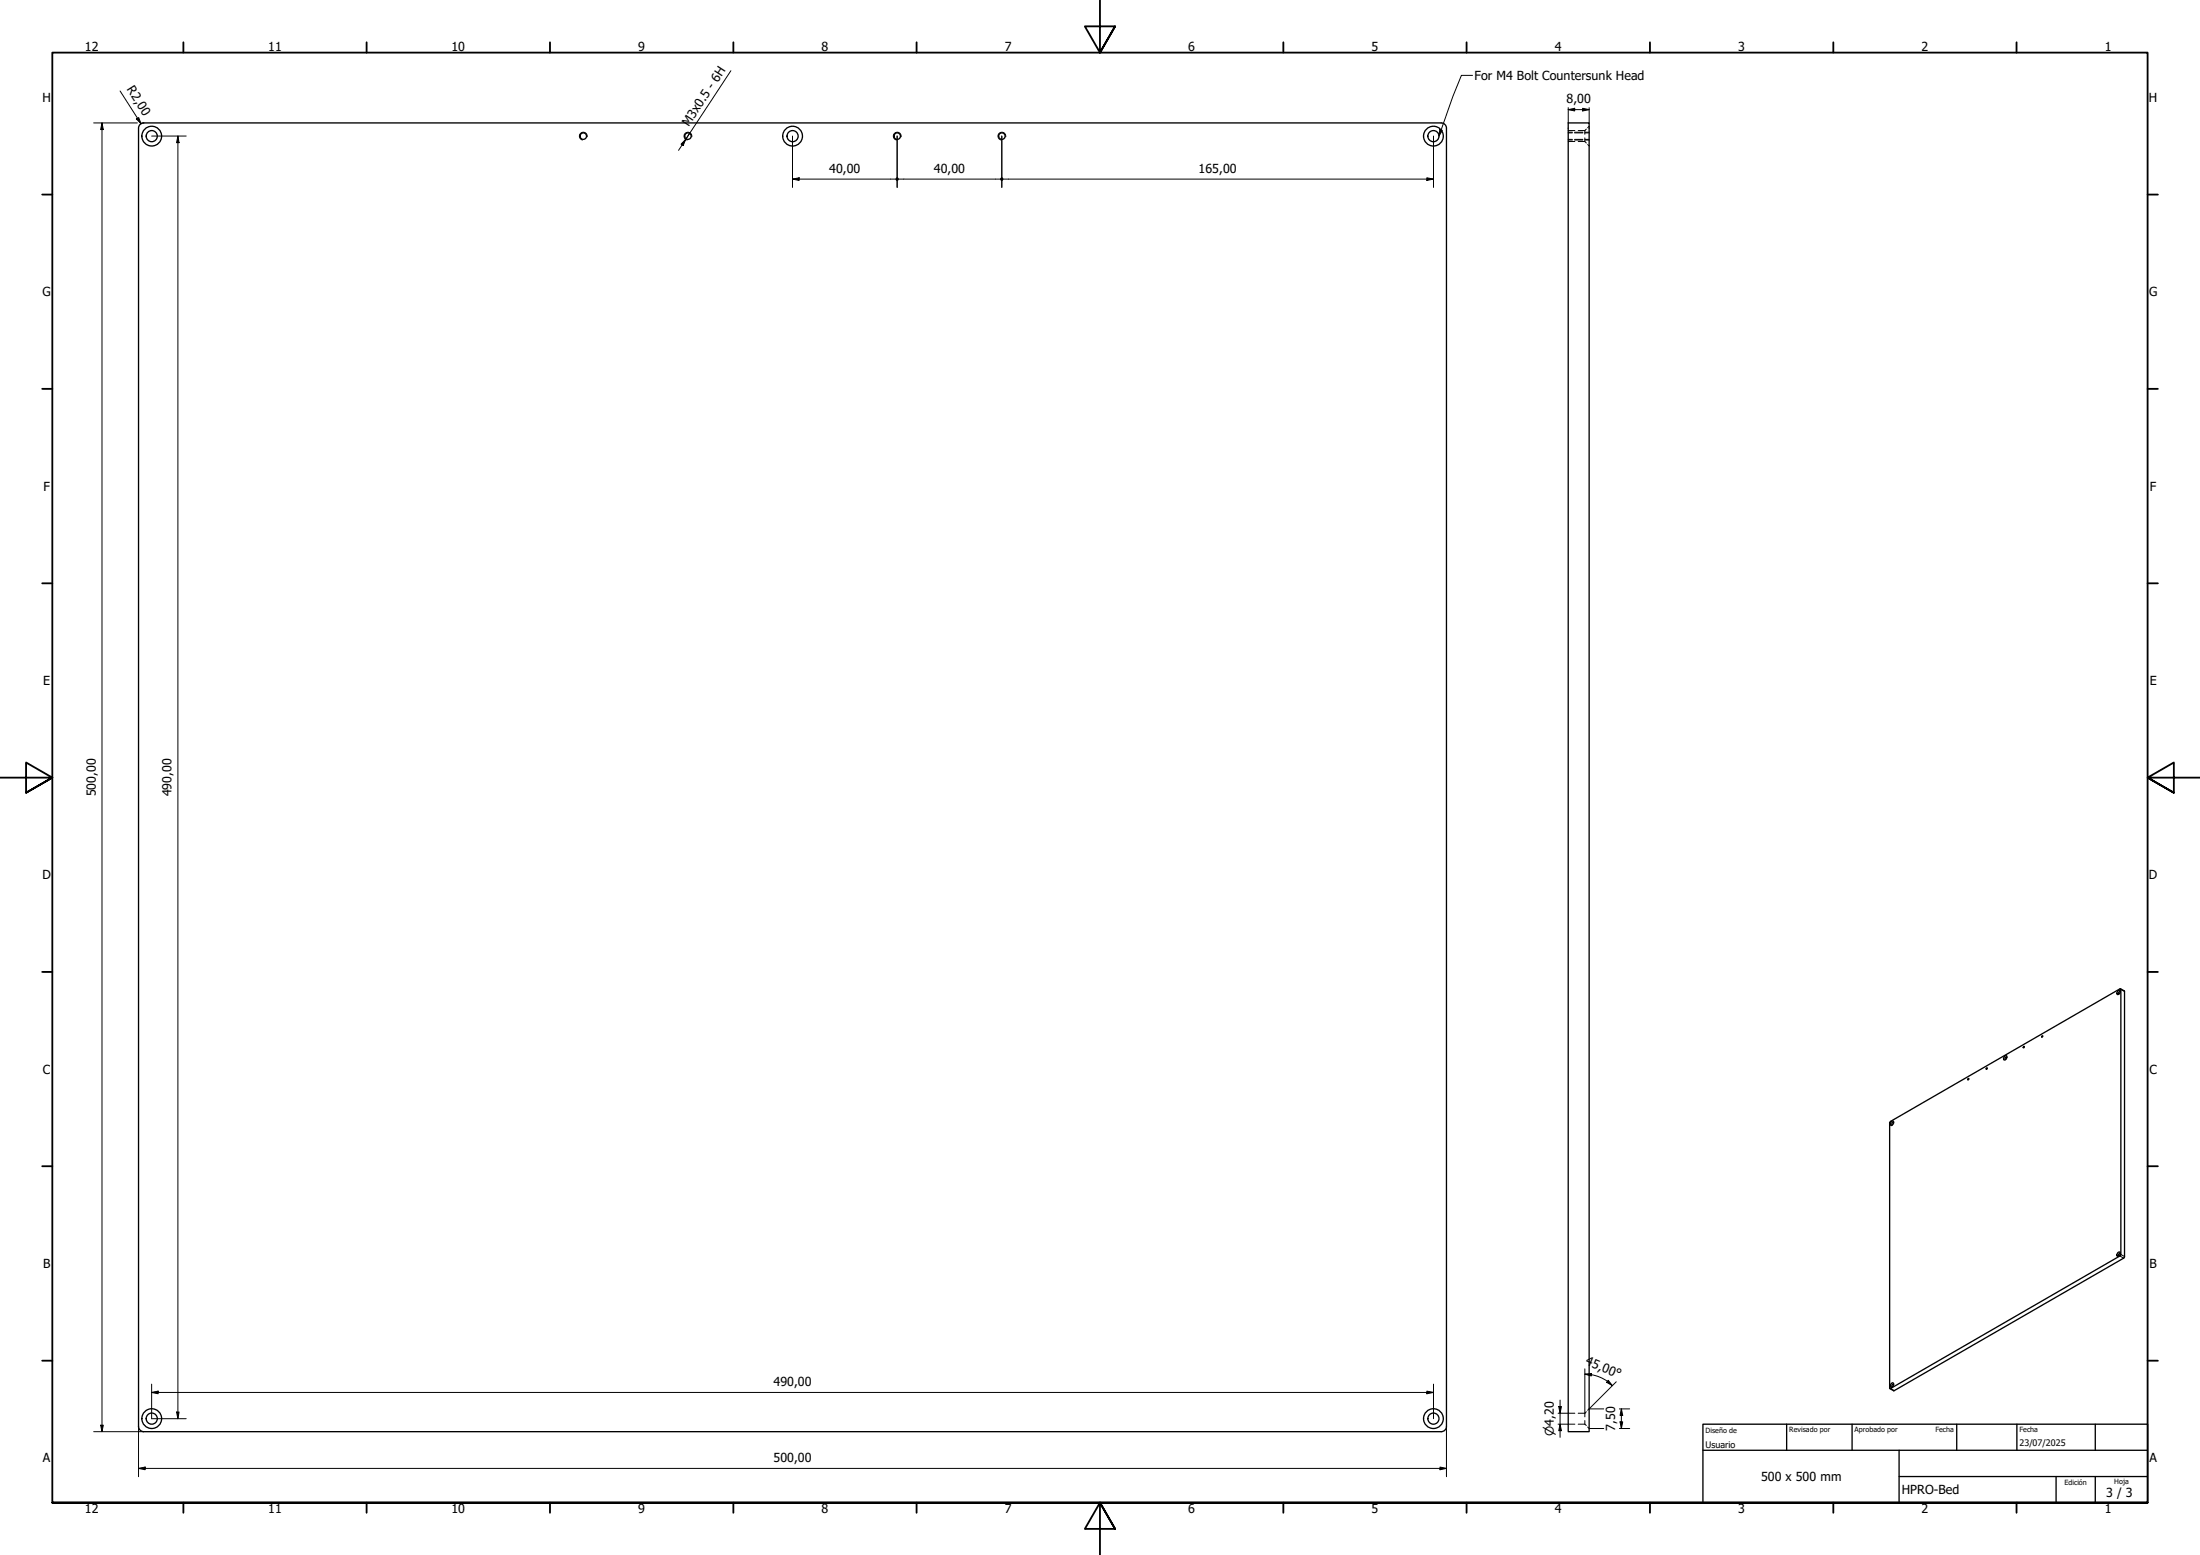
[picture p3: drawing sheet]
<svg xmlns="http://www.w3.org/2000/svg" width="841mm" height="594mm" viewBox="0 0 841 594" stroke-linecap="round" stroke-linejoin="round" font-family="sans-serif">
<!-- layer: Visible (ISO) -->
<g fill="none" stroke="#000" stroke-width=".51">
<path d="M53 49v496M53 49l.5-1.5 1.5-.5h496l1.4 .5 .6 1.5M553 49v496M599.5 47h8v500h-8zM809.7 378.5l.2-.1a.6 .6 0 0 1 .8 .3 .6 .6 0 0 1-.4 .8l-.6 .5a.78 .78 0 0 1-.5-.8 .78 .78 0 0 1 .5-.7zM810.5 378.9a.47 .47 0 0 0-.6 .3 .47 .47 0 0 0 .2 .6M810.6 377.8l1.6 .9-.1 101.7-87.9 50.9-1.7-.8M780.6 395.8h.3l-.2 .4-.2-.1zM752.3 412.1h.4l-.4 .5zM759.4 408h.3l-.2 .5-.2-.2zM766.2 403.7a.57 .57 0 0 1 .9-.4 .57 .57 0 0 1 0 1l-.5 .6h-.5l-.2-.6zM767.2 404a.47 .47 0 0 0-.6 .1 .47 .47 0 0 0 .2 .7"/>
<path d="M722.6 428.5l87.8-50.7 .4 .1v101.5l-.4 .4-87.9 50.7-.1-101.6zM723.1 428.5l.4-.2a.84 .84 0 0 1 .2 1.1 .84 .84 0 0 1-1.1 .3zM723.9 429a.47 .47 0 0 0-.6 .2 .47 .47 0 0 0 .2 .6M809.7 478.5l.2-.1a.6 .6 0 0 1 .7 .4 .6 .6 0 0 1-.3 .7l-.2 .3a.53 .53 0 0 1-.8 0 .53 .53 0 0 1 .1-.8zM810.5 479v-.1a.5 .5 0 0 0-.6 .3 .5 .5 0 0 0 .2 .6M723.1 528.5l.4-.2a.84 .84 0 0 1 .2 1.1 .84 .84 0 0 1-1.1 .4zM723.9 529a.47 .47 0 0 0-.6 .2 .47 .47 0 0 0 .2 .6M53 545l.5 1.4 1.5 .6h496l1.4-.6 .6-1.4"/>
<circle cx="58" cy="52" r="2.13"/>
<circle cx="58" cy="52" r="3.8"/>
<circle cx="223" cy="52" r="1.24"/>
<circle cx="263" cy="52" r="1.24"/>
<circle cx="303" cy="52" r="2.13"/>
<circle cx="303" cy="52" r="3.8"/>
<circle cx="343" cy="52" r="1.24"/>
<circle cx="383" cy="52" r="1.24"/>
<circle cx="548" cy="52" r="2.13"/>
<circle cx="548" cy="52" r="3.8"/>
<circle cx="773.6" cy="400" r=".24"/>
<circle cx="58" cy="542" r="2.13"/>
<circle cx="58" cy="542" r="3.8"/>
<circle cx="548" cy="542" r="2.13"/>
<circle cx="548" cy="542" r="3.8"/>
</g>
<!-- layer: Visible fina (ISO) -->
<path d="M224.4 52.3a1.49 1.49 0 0 0-1.2-1.8 1.49 1.49 0 0 0-1.7 1.3 1.49 1.49 0 0 0 1.2 1.7M264.5 52.3a1.49 1.49 0 0 0-1.3-1.8 1.49 1.49 0 0 0-1.7 1.3 1.49 1.49 0 0 0 1.2 1.7M344.5 52.3a1.49 1.49 0 0 0-1.2-1.8 1.49 1.49 0 0 0-1.8 1.3 1.49 1.49 0 0 0 1.2 1.7M384.5 52.3a1.49 1.49 0 0 0-1.2-1.8 1.49 1.49 0 0 0-1.8 1.3 1.49 1.49 0 0 0 1.2 1.7M810.8 378l1.4 .8M810.4 479.8l1.4 .9M810.8 479.3l1.4 .7M722.8 530.5l1.4 .8" fill="none" stroke="#000" stroke-width=".38"/>
<!-- layer: Oculto (ISO) -->
<g fill="none" stroke="#000" stroke-width=".38">
<path d="M599.5 49.9h2.5M599.5 54.1h2.5M599.5 50.8h1.6M599.5 53.2h1.6M599.5 50.5h1.6M599.5 53.5h1.6M601.9 50.8h3.2M601.9 53.2h3.2M601.9 50.5h3.2M601.9 53.5h3.2M603.3 49.9h2.6M603.3 54.1h2.6"/>
<path d="M605.9 49.9v1.4M605.9 52.7v1.4M605.9 54.1l.5 .5M605.9 50.8h1.6M605.9 53.2h1.6M605.9 50.5h1.6M605.9 53.5h1.6M606.4 49.3l-.5 .6M606.9 55.2l.6 .5M607.5 48.2l-.6 .6M599.5 539.9h2.5M603.3 539.9h2.6"/>
<path d="M605.9 539.9v1.4M606.4 539.3l-.5 .6M607.5 538.3l-.6 .5M599.5 544.1h2.5M603.3 544.1h2.6M605.9 542.7v1.4M605.9 544.1l.5 .5M606.9 545.2l.6 .6"/>
</g>
<!-- layer: Borde (ISO) -->
<g fill="none" stroke="#000" stroke-width=".7">
<path d="M70.1 16.2v3.9M140.1 16.2v3.9M210.2 16.2v3.9M280.4 16.2v3.9M350.4 16.2v3.9M420.5 .1v20l-5.8-10h11.6l-5.8 10 5.8-10M490.6 16.2v3.9M560.6 16.2v3.9M630.7 16.2v3.9M700.8 16.2v3.9M770.9 16.2v3.9M16.1 74.3h3.9"/>
<path d="M821 74.3h3.9M16.1 148.6h3.9M821 148.6h3.9M16.1 222.9h3.9M821 222.9h3.9M0 297.1h20l-10-5.8v11.6l10-5.8-10 5.8M841 297.1h-20l10-5.8v11.6l-10-5.8 10 5.8M16.1 371.3h3.9M821 371.3h3.9M16.1 445.6h3.9M821 445.6h3.9M16.1 519.8h3.9"/>
<path d="M821 519.8h3.9M20 574.1v-554h801v554h-801h801M70.1 574.1v3.8M140.1 574.1v3.8M210.2 574.1v3.8M280.4 574.1v3.8M350.4 574.1v3.8M490.6 574.1v3.8M560.6 574.1v3.8M630.7 574.1v3.8M700.8 574.1v3.8M770.9 574.1v3.8"/>
<path d="M426.3 584.1l-5.8-10 5.8 10h-11.6l5.8-10v20"/>
</g>
<path d="M651 544.1h170v30h-170zM651 554.1h170M683 544.1v10M708 544.1v10M726 554.1v20M748 544.1v10M771 544.1v10M801 544.1v10M726 564.1h95M786 564.1v10M801 564.1v10" fill="none" stroke="#000" stroke-width=".51"/>
<path d="M279.4 27l-17.3 26.2M562.9 28.8h-4.2l-3.3 8.1-5.3 15.1M262.1 53.2l-.9 2.4-.9-.5zM262.1 53.2l-2.7 4.2M263.8 50.7l-1.7 2.5M550.4 49.4l1 .4-1.3 2.2z" fill="none" stroke="#000" stroke-width=".38"/>
<g fill="#000">
<path d="M262.1 53.2l-.9 2.4-.9-.5z" fill-rule="evenodd"/>
<path d="M550.4 49.4l1 .4-1.3 2.2z" fill-rule="evenodd"/>
</g>
<!-- layer: Cota (ISO) -->
<g fill="none" stroke="#000" stroke-width=".38">
<path d="M45.9 34.8l8 12.5M35.8 47h16.7M39 47l.5 2.5h-1zM39 47v500M52.1 45.4l.9-.5 .9 2.4zM54.2 47h.8M58 52h13.2M68 52l.5 2.5h-1zM68 52v490M303 52v19.6M343 52v19.6M383 52v19.6"/>
<path d="M548 52v19.6M599.5 41.9l2.5-.5v1zM599.5 41.9h8M599.5 41.1v5.9M605 41.4l2.5 .5-2.5 .5zM607.5 41.1v5.9M303 68.4l2.5-.5v1zM303 68.4h39.3M343.6 68.4h38.7M383.6 68.4h164.4M545.5 67.9l2.5 .5-2.5 .5zM58 532l2.5-.5v1z"/>
<path d="M58 528.8v13.2h13.2M58 532h490M67.5 539.5h1l-.5 2.5zM545.5 531.5l2.5 .5-2.5 .5zM548 528.8v13.2M595.6 539.9h3.9M595.9 537.4h1l-.5 2.5zM596.4 534.9v14.2M605.9 525l2.5-.3-.1 1zM605.9 525l2.4 .2M605.9 523v16.9M608.4 525.2a14.7 14.7 0 0 1 8 4.2"/>
<path d="M614.8 527.3l1.6 2.1-2.2-1.3zM617.9 527.9l-10.4 10.4h5.6M619.1 538.3h3.9M619.8 538.3l.5 2.4h-1zM619.8 538.3v7.5M35.8 547h19.2M38.5 544.5h1l-.5 2.5zM53 545v19.2M553 545v19.2M595.6 544.1h3.9M596.4 544.1l.5 2.5h-1zM607.5 545.8h5.6"/>
<path d="M619.1 545.8h3.9M619.3 543.2h1l-.5 2.6zM53 561l2.5-.5v1zM53 561h500M550.5 560.5l2.5 .5-2.5 .5z"/>
</g>
<g fill="#000">
<path d="M39 47l.5 2.5h-1z" fill-rule="evenodd"/>
<path d="M52.1 45.4l.9-.5 .9 2.4z" fill-rule="evenodd"/>
<path d="M68 52l.5 2.5h-1z" fill-rule="evenodd"/>
<path d="M599.5 41.9l2.5-.5v1z" fill-rule="evenodd"/>
<path d="M605 41.4l2.5 .5-2.5 .5z" fill-rule="evenodd"/>
<path d="M303 68.4l2.5-.5v1z" fill-rule="evenodd"/>
<path d="M545.5 67.9l2.5 .5-2.5 .5z" fill-rule="evenodd"/>
<path d="M58 532l2.5-.5v1z" fill-rule="evenodd"/>
<path d="M67.5 539.5h1l-.5 2.5z" fill-rule="evenodd"/>
<path d="M545.5 531.5l2.5 .5-2.5 .5z" fill-rule="evenodd"/>
<path d="M595.9 537.4h1l-.5 2.5z" fill-rule="evenodd"/>
<path d="M605.9 525l2.5-.3-.1 1z" fill-rule="evenodd"/>
<path d="M614.8 527.3l1.6 2.1-2.2-1.3z" fill-rule="evenodd"/>
<path d="M38.5 544.5h1l-.5 2.5z" fill-rule="evenodd"/>
<path d="M596.4 544.1l.5 2.5h-1z" fill-rule="evenodd"/>
<path d="M619.3 543.2h1l-.5 2.6z" fill-rule="evenodd"/>
<path d="M619.8 538.3l.5 2.4h-1z" fill-rule="evenodd"/>
<path d="M53 561l2.5-.5v1z" fill-rule="evenodd"/>
<path d="M550.5 560.5l2.5 .5-2.5 .5z" fill-rule="evenodd"/>
<circle cx="343" cy="68.4" r=".63"/>
<circle cx="383" cy="68.4" r=".63"/>
</g>
<g font-size="4.8">
<text x="32.4" y="19.7">12</text>
<text x="102.5" y="19.7">11</text>
<text x="172.6" y="19.7">10</text>
<text x="244" y="19.7">9</text>
<text x="314.1" y="19.7">8</text>
<text x="384.2" y="19.7">7</text>
<text x="454.2" y="19.7">6</text>
<text x="524.3" y="19.7">5</text>
<text x="594.4" y="19.7">4</text>
<text x="664.5" y="19.7">3</text>
<text x="734.6" y="19.7">2</text>
<text x="804.7" y="19.7">1</text>
<text x="48.4" y="34.1" transform="rotate(58 48.4 34.1)">R2,00</text>
<text x="563.7" y="30.6">For M4 Bolt Countersunk Head</text>
<text x="16.3" y="39">H</text>
<text x="598.9" y="39.5">8,00</text>
<text x="821.5" y="39">H</text>
<text x="263.3" y="48.5" transform="rotate(-57 263.3 48.5)">M3x0.5 - 6H</text>
<text x="317" y="66">40,00</text>
<text x="357" y="66">40,00</text>
<text x="458.2" y="66">165,00</text>
<text x="16.3" y="113.2">G</text>
<text x="821.6" y="113.2">G</text>
<text x="16.6" y="187.4">F</text>
<text x="821.9" y="187.4">F</text>
<text x="16.5" y="261.7">E</text>
<text x="821.8" y="261.7">E</text>
<text x="36.6" y="304.3" transform="rotate(-90 36.6 304.3)">500,00</text>
<text x="65.6" y="304.3" transform="rotate(-90 65.6 304.3)">490,00</text>
<text x="16.2" y="336">D</text>
<text x="821.5" y="336">D</text>
<text x="16.4" y="410.2">C</text>
<text x="821.7" y="410.2">C</text>
<text x="16.4" y="484.5">B</text>
<text x="821.8" y="484.5">B</text>
<text x="605.9" y="521.2" transform="rotate(23 605.9 521.2)">45,00°</text>
<text x="295.7" y="529.6">490,00</text>
<text x="617.4" y="546.6" transform="rotate(-90 617.4 546.6)">7,50</text>
<text x="16.4" y="558.7">A</text>
<text x="295.7" y="558.6">500,00</text>
<text x="821.7" y="558.7">A</text>
<text x="673.2" y="565.9">500 x 500 mm</text>
<text x="727" y="570.9">HPRO-Bed</text>
<text x="805.2" y="572">3 / 3</text>
<text x="32.4" y="577.9">12</text>
<text x="102.5" y="577.9">11</text>
<text x="172.6" y="577.9">10</text>
<text x="244" y="577.9">9</text>
<text x="314.1" y="577.9">8</text>
<text x="384.2" y="577.9">7</text>
<text x="454.2" y="577.9">6</text>
<text x="524.3" y="577.9">5</text>
<text x="594.4" y="577.9">4</text>
<text x="664.5" y="577.9">3</text>
<text x="734.6" y="577.9">2</text>
<text x="804.7" y="577.9">1</text>
</g>
<text font-size="4.6" x="594" y="548.6" transform="rotate(-90 594 548.6)">⌀4,20</text>
<g font-size="3.4">
<text x="652" y="553.1">Usuario</text>
<text x="772" y="552.5">23/07/2025</text>
</g>
<g font-size="2.7">
<text x="652" y="547.3">Diseño de</text>
<text x="684" y="547.2">Revisado por</text>
<text x="709" y="547.2">Aprobado por</text>
<text x="739.9" y="547.2">Fecha</text>
<text x="772" y="547.2">Fecha</text>
<text x="789.2" y="567.3">Edición</text>
<text x="808.2" y="567.1">Hoja</text>
</g>
</svg>
